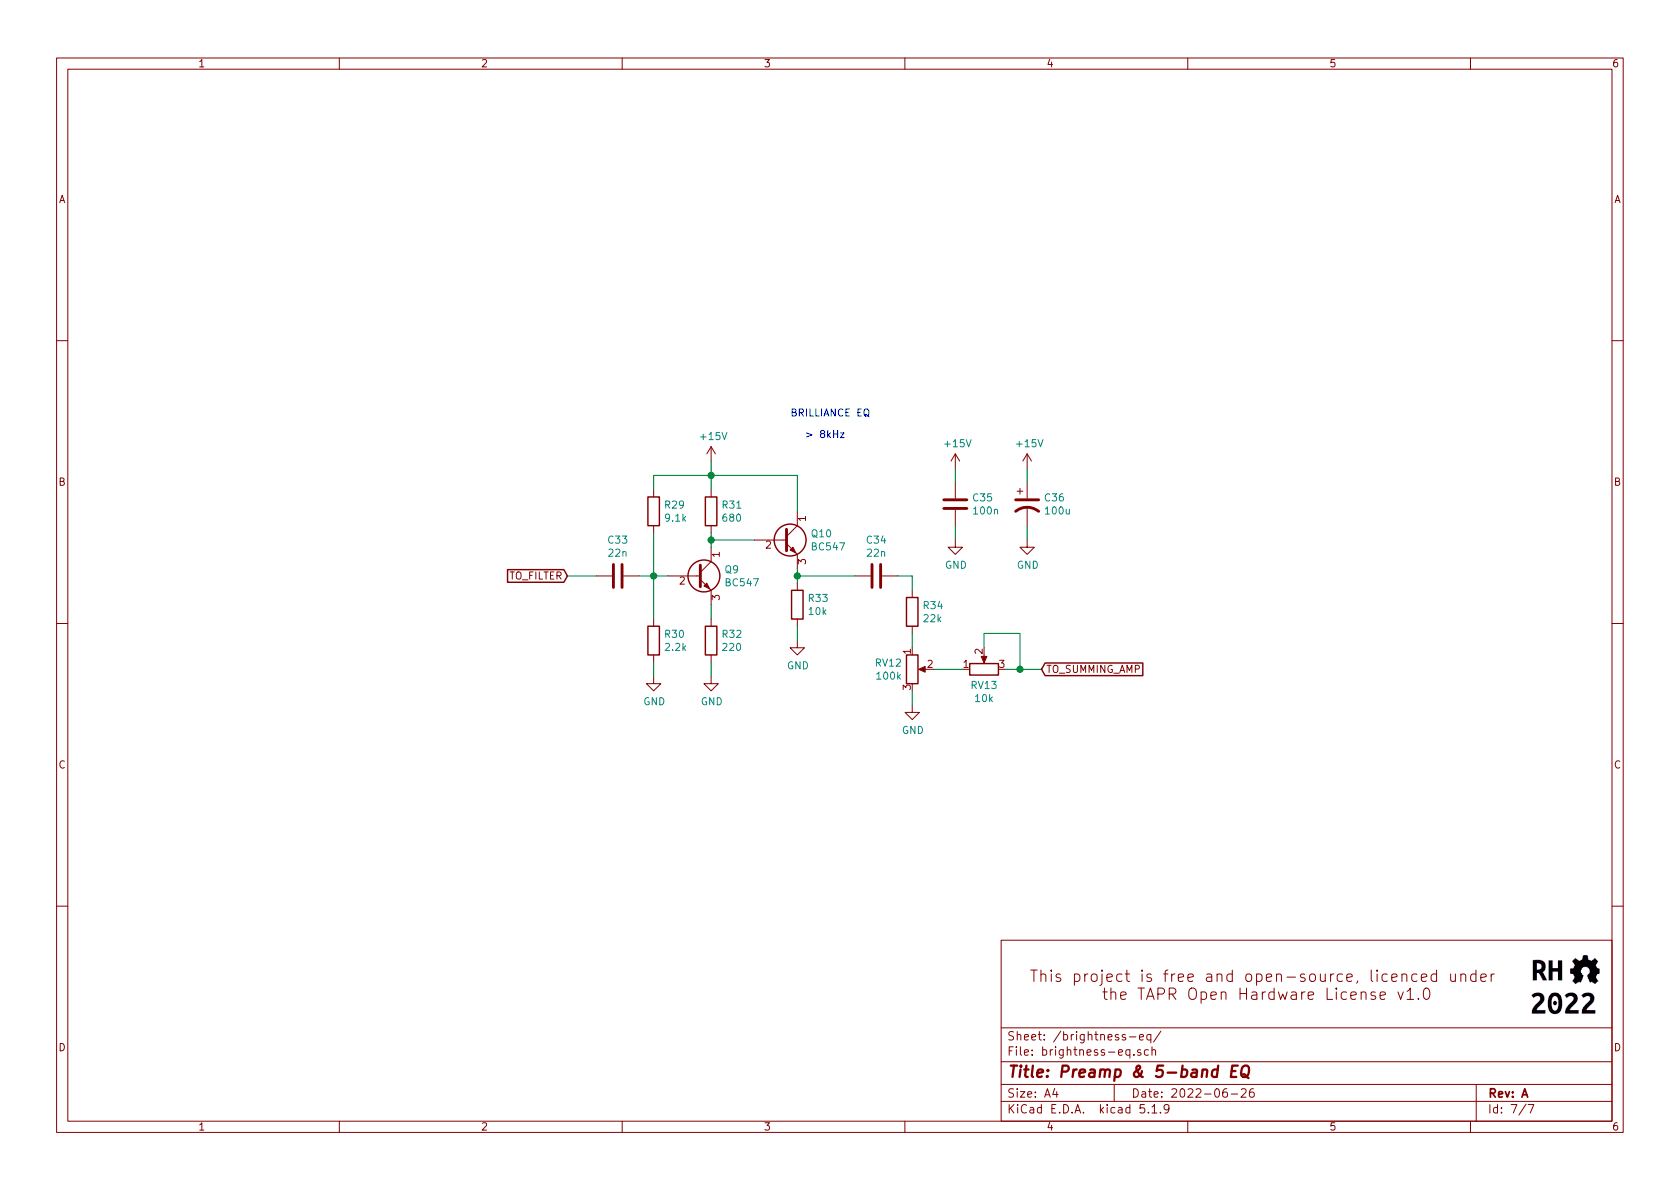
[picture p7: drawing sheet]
EESchema Schematic File Version 4
EELAYER 30 0
EELAYER END
$Descr A4 11693 8268
encoding utf-8
Sheet 7 7
Title "Preamp & 5-band EQ"
Date "2022-06-26"
Rev "A"
Comp ""
Comment1 ""
Comment2 ""
Comment3 ""
Comment4 ""
$EndDescr
$Comp
L Device:R R?
U 1 1
P 4950 3550
AR Path="/61028EB6/6111A6E9" Ref="R?"  Part="1" 
AR Path="/6110D687/6111A6E9" Ref="R?"  Part="1" 
AR Path="/61114447/6111A6E9" Ref="R31"  Part="1" 
F 0 "R31" H 5020 3596 50  0000 L CNN
F 1 "680" H 5020 3505 50  0000 L CNN
F 2 "Resistor_THT:R_Axial_DIN0207_L6.3mm_D2.5mm_P2.54mm_Vertical" V 4880 3550 50  0001 C CNN
F 3 "~" H 4950 3550 50  0001 C CNN
	1    4950 3550
	1    0    0    -1  
$EndComp
$Comp
L Device:R R?
U 1 1
P 4550 3550
AR Path="/61028EB6/6111A6EF" Ref="R?"  Part="1" 
AR Path="/6110D687/6111A6EF" Ref="R?"  Part="1" 
AR Path="/61114447/6111A6EF" Ref="R29"  Part="1" 
F 0 "R29" H 4620 3596 50  0000 L CNN
F 1 "9.1k" H 4620 3505 50  0000 L CNN
F 2 "Resistor_THT:R_Axial_DIN0207_L6.3mm_D2.5mm_P2.54mm_Vertical" V 4480 3550 50  0001 C CNN
F 3 "~" H 4550 3550 50  0001 C CNN
	1    4550 3550
	1    0    0    -1  
$EndComp
Wire Wire Line
	4450 4000 4550 4000
Wire Wire Line
	4550 3700 4550 4000
Connection ~ 4550 4000
Wire Wire Line
	4550 4000 4650 4000
Wire Wire Line
	4550 3400 4550 3300
Wire Wire Line
	4550 3300 4950 3300
Wire Wire Line
	4950 3300 4950 3400
$Comp
L Device:R R?
U 1 1
P 4950 4450
AR Path="/61028EB6/6111A6FD" Ref="R?"  Part="1" 
AR Path="/610E7A85/6111A6FD" Ref="R?"  Part="1" 
AR Path="/6110D687/6111A6FD" Ref="R?"  Part="1" 
AR Path="/61114447/6111A6FD" Ref="R32"  Part="1" 
F 0 "R32" H 5020 4496 50  0000 L CNN
F 1 "220" H 5020 4405 50  0000 L CNN
F 2 "Resistor_THT:R_Axial_DIN0207_L6.3mm_D2.5mm_P2.54mm_Vertical" V 4880 4450 50  0001 C CNN
F 3 "~" H 4950 4450 50  0001 C CNN
	1    4950 4450
	1    0    0    -1  
$EndComp
$Comp
L Device:R R?
U 1 1
P 4550 4450
AR Path="/61028EB6/6111A703" Ref="R?"  Part="1" 
AR Path="/6110D687/6111A703" Ref="R?"  Part="1" 
AR Path="/61114447/6111A703" Ref="R30"  Part="1" 
F 0 "R30" H 4620 4496 50  0000 L CNN
F 1 "2.2k" H 4620 4405 50  0000 L CNN
F 2 "Resistor_THT:R_Axial_DIN0207_L6.3mm_D2.5mm_P2.54mm_Vertical" V 4480 4450 50  0001 C CNN
F 3 "~" H 4550 4450 50  0001 C CNN
	1    4550 4450
	1    0    0    -1  
$EndComp
Wire Wire Line
	4550 4300 4550 4000
Wire Wire Line
	4550 4600 4550 4700
Wire Wire Line
	4950 4600 4950 4700
$Comp
L power:GND #PWR?
U 1 1
P 4550 4700
AR Path="/61028EB6/6111A70C" Ref="#PWR?"  Part="1" 
AR Path="/6110D687/6111A70C" Ref="#PWR?"  Part="1" 
AR Path="/61114447/6111A70C" Ref="#PWR0164"  Part="1" 
F 0 "#PWR0164" H 4550 4450 50  0001 C CNN
F 1 "GND" H 4555 4527 50  0000 C CNN
F 2 "" H 4550 4700 50  0001 C CNN
F 3 "" H 4550 4700 50  0001 C CNN
	1    4550 4700
	1    0    0    -1  
$EndComp
$Comp
L power:GND #PWR?
U 1 1
P 4950 4700
AR Path="/61028EB6/6111A712" Ref="#PWR?"  Part="1" 
AR Path="/6110D687/6111A712" Ref="#PWR?"  Part="1" 
AR Path="/61114447/6111A712" Ref="#PWR0165"  Part="1" 
F 0 "#PWR0165" H 4950 4450 50  0001 C CNN
F 1 "GND" H 4955 4527 50  0000 C CNN
F 2 "" H 4950 4700 50  0001 C CNN
F 3 "" H 4950 4700 50  0001 C CNN
	1    4950 4700
	1    0    0    -1  
$EndComp
Wire Wire Line
	4950 4200 4950 4300
$Comp
L Device:R R?
U 1 1
P 5550 4200
AR Path="/61028EB6/6111A72C" Ref="R?"  Part="1" 
AR Path="/610E7A85/6111A72C" Ref="R?"  Part="1" 
AR Path="/6110D687/6111A72C" Ref="R?"  Part="1" 
AR Path="/61114447/6111A72C" Ref="R33"  Part="1" 
F 0 "R33" H 5620 4246 50  0000 L CNN
F 1 "10k" H 5620 4155 50  0000 L CNN
F 2 "Resistor_THT:R_Axial_DIN0207_L6.3mm_D2.5mm_P2.54mm_Vertical" V 5480 4200 50  0001 C CNN
F 3 "~" H 5550 4200 50  0001 C CNN
	1    5550 4200
	1    0    0    -1  
$EndComp
$Comp
L power:GND #PWR?
U 1 1
P 5550 4450
AR Path="/61028EB6/6111A732" Ref="#PWR?"  Part="1" 
AR Path="/6110D687/6111A732" Ref="#PWR?"  Part="1" 
AR Path="/61114447/6111A732" Ref="#PWR0166"  Part="1" 
F 0 "#PWR0166" H 5550 4200 50  0001 C CNN
F 1 "GND" H 5555 4277 50  0000 C CNN
F 2 "" H 5550 4450 50  0001 C CNN
F 3 "" H 5550 4450 50  0001 C CNN
	1    5550 4450
	1    0    0    -1  
$EndComp
Wire Wire Line
	5550 3550 5550 3300
Connection ~ 4950 3300
Wire Wire Line
	5550 4450 5550 4350
Wire Wire Line
	5550 4050 5550 4000
Wire Wire Line
	5950 4000 5550 4000
Connection ~ 5550 4000
Wire Wire Line
	5550 4000 5550 3950
$Comp
L Device:R R?
U 1 1
P 6350 4250
AR Path="/61028EB6/6111A740" Ref="R?"  Part="1" 
AR Path="/6110D687/6111A740" Ref="R?"  Part="1" 
AR Path="/61114447/6111A740" Ref="R34"  Part="1" 
F 0 "R34" H 6420 4296 50  0000 L CNN
F 1 "22k" H 6420 4205 50  0000 L CNN
F 2 "Resistor_THT:R_Axial_DIN0207_L6.3mm_D2.5mm_P2.54mm_Vertical" V 6280 4250 50  0001 C CNN
F 3 "~" H 6350 4250 50  0001 C CNN
	1    6350 4250
	1    0    0    -1  
$EndComp
Wire Wire Line
	6250 4000 6350 4000
Wire Wire Line
	6350 4000 6350 4100
$Comp
L Device:R_POT RV?
U 1 1
P 6350 4650
AR Path="/61028EB6/6111A748" Ref="RV?"  Part="1" 
AR Path="/610E7A85/6111A748" Ref="RV?"  Part="1" 
AR Path="/6110D687/6111A748" Ref="RV?"  Part="1" 
AR Path="/61114447/6111A748" Ref="RV12"  Part="1" 
F 0 "RV12" H 6281 4696 50  0000 R CNN
F 1 "100k" H 6281 4605 50  0000 R CNN
F 2 "Connector_PinHeader_2.54mm:PinHeader_1x03_P2.54mm_Vertical" H 6350 4650 50  0001 C CNN
F 3 "~" H 6350 4650 50  0001 C CNN
	1    6350 4650
	1    0    0    -1  
$EndComp
$Comp
L power:GND #PWR?
U 1 1
P 6350 4900
AR Path="/61028EB6/6111A74E" Ref="#PWR?"  Part="1" 
AR Path="/6110D687/6111A74E" Ref="#PWR?"  Part="1" 
AR Path="/61114447/6111A74E" Ref="#PWR0167"  Part="1" 
F 0 "#PWR0167" H 6350 4650 50  0001 C CNN
F 1 "GND" H 6355 4727 50  0000 C CNN
F 2 "" H 6350 4900 50  0001 C CNN
F 3 "" H 6350 4900 50  0001 C CNN
	1    6350 4900
	1    0    0    -1  
$EndComp
Wire Wire Line
	6350 4900 6350 4800
$Comp
L Device:R_POT RV?
U 1 1
P 6850 4650
AR Path="/61028EB6/6111A755" Ref="RV?"  Part="1" 
AR Path="/6110D687/6111A755" Ref="RV?"  Part="1" 
AR Path="/61114447/6111A755" Ref="RV13"  Part="1" 
F 0 "RV13" V 6735 4650 50  0000 C CNN
F 1 "10k" V 6644 4650 50  0000 C CNN
F 2 "Potentiometer_THT:Potentiometer_Runtron_RM-065_Vertical" H 6850 4650 50  0001 C CNN
F 3 "~" H 6850 4650 50  0001 C CNN
	1    6850 4650
	0    -1   -1   0   
$EndComp
Wire Wire Line
	6850 4500 6850 4400
Wire Wire Line
	6850 4400 7100 4400
Wire Wire Line
	7100 4400 7100 4650
Wire Wire Line
	7100 4650 7000 4650
Wire Wire Line
	7100 4650 7250 4650
Connection ~ 7100 4650
Text GLabel 7250 4650 2    50   Input ~ 0
TO_SUMMING_AMP
Wire Wire Line
	4150 4000 3950 4000
Text GLabel 3950 4000 0    50   Input ~ 0
TO_FILTER
$Comp
L power:+15V #PWR?
U 1 1
P 4950 3200
AR Path="/61028EB6/6111A764" Ref="#PWR?"  Part="1" 
AR Path="/6110D687/6111A764" Ref="#PWR?"  Part="1" 
AR Path="/61114447/6111A764" Ref="#PWR0168"  Part="1" 
F 0 "#PWR0168" H 4950 3050 50  0001 C CNN
F 1 "+15V" H 4965 3373 50  0000 C CNN
F 2 "" H 4950 3200 50  0001 C CNN
F 3 "" H 4950 3200 50  0001 C CNN
	1    4950 3200
	1    0    0    -1  
$EndComp
Wire Wire Line
	4950 3300 4950 3200
$Comp
L Device:C C?
U 1 1
P 6650 3500
AR Path="/61028EB6/6111A76B" Ref="C?"  Part="1" 
AR Path="/610E7A85/6111A76B" Ref="C?"  Part="1" 
AR Path="/6110D687/6111A76B" Ref="C?"  Part="1" 
AR Path="/61114447/6111A76B" Ref="C35"  Part="1" 
F 0 "C35" H 6765 3546 50  0000 L CNN
F 1 "100n" H 6765 3455 50  0000 L CNN
F 2 "Capacitor_THT:C_Disc_D7.0mm_W2.5mm_P5.00mm" H 6688 3350 50  0001 C CNN
F 3 "~" H 6650 3500 50  0001 C CNN
	1    6650 3500
	1    0    0    -1  
$EndComp
$Comp
L power:+15V #PWR?
U 1 1
P 6650 3250
AR Path="/61028EB6/6111A771" Ref="#PWR?"  Part="1" 
AR Path="/6110D687/6111A771" Ref="#PWR?"  Part="1" 
AR Path="/61114447/6111A771" Ref="#PWR0169"  Part="1" 
F 0 "#PWR0169" H 6650 3100 50  0001 C CNN
F 1 "+15V" H 6665 3423 50  0000 C CNN
F 2 "" H 6650 3250 50  0001 C CNN
F 3 "" H 6650 3250 50  0001 C CNN
	1    6650 3250
	1    0    0    -1  
$EndComp
$Comp
L power:GND #PWR?
U 1 1
P 6650 3750
AR Path="/61028EB6/6111A777" Ref="#PWR?"  Part="1" 
AR Path="/6110D687/6111A777" Ref="#PWR?"  Part="1" 
AR Path="/61114447/6111A777" Ref="#PWR0170"  Part="1" 
F 0 "#PWR0170" H 6650 3500 50  0001 C CNN
F 1 "GND" H 6655 3577 50  0000 C CNN
F 2 "" H 6650 3750 50  0001 C CNN
F 3 "" H 6650 3750 50  0001 C CNN
	1    6650 3750
	1    0    0    -1  
$EndComp
Wire Wire Line
	6650 3350 6650 3250
Wire Wire Line
	6650 3750 6650 3650
$Comp
L Device:CP1 C?
U 1 1
P 7150 3500
AR Path="/61028EB6/6111A77F" Ref="C?"  Part="1" 
AR Path="/6110D687/6111A77F" Ref="C?"  Part="1" 
AR Path="/61114447/6111A77F" Ref="C36"  Part="1" 
F 0 "C36" H 7265 3546 50  0000 L CNN
F 1 "100u" H 7265 3455 50  0000 L CNN
F 2 "Capacitor_THT:CP_Radial_D6.3mm_P2.50mm" H 7150 3500 50  0001 C CNN
F 3 "~" H 7150 3500 50  0001 C CNN
	1    7150 3500
	1    0    0    -1  
$EndComp
$Comp
L power:GND #PWR?
U 1 1
P 7150 3750
AR Path="/61028EB6/6111A785" Ref="#PWR?"  Part="1" 
AR Path="/6110D687/6111A785" Ref="#PWR?"  Part="1" 
AR Path="/61114447/6111A785" Ref="#PWR0171"  Part="1" 
F 0 "#PWR0171" H 7150 3500 50  0001 C CNN
F 1 "GND" H 7155 3577 50  0000 C CNN
F 2 "" H 7150 3750 50  0001 C CNN
F 3 "" H 7150 3750 50  0001 C CNN
	1    7150 3750
	1    0    0    -1  
$EndComp
Wire Wire Line
	7150 3750 7150 3650
Wire Wire Line
	7150 3350 7150 3250
$Comp
L power:+15V #PWR?
U 1 1
P 7150 3250
AR Path="/61028EB6/6111A78D" Ref="#PWR?"  Part="1" 
AR Path="/6110D687/6111A78D" Ref="#PWR?"  Part="1" 
AR Path="/61114447/6111A78D" Ref="#PWR0172"  Part="1" 
F 0 "#PWR0172" H 7150 3100 50  0001 C CNN
F 1 "+15V" H 7165 3423 50  0000 C CNN
F 2 "" H 7150 3250 50  0001 C CNN
F 3 "" H 7150 3250 50  0001 C CNN
	1    7150 3250
	1    0    0    -1  
$EndComp
Text Notes 5500 2900 0    50   ~ 0
BRILLIANCE EQ
Wire Wire Line
	6350 4400 6350 4500
Wire Wire Line
	6500 4650 6700 4650
$Comp
L Device:C C?
U 1 1
P 4300 4000
AR Path="/61028EB6/6111A796" Ref="C?"  Part="1" 
AR Path="/610E7A85/6111A796" Ref="C?"  Part="1" 
AR Path="/6110D687/6111A796" Ref="C?"  Part="1" 
AR Path="/61114447/6111A796" Ref="C33"  Part="1" 
F 0 "C33" V 4048 4000 50  0000 C CNN
F 1 "22n" V 4139 4000 50  0000 C CNN
F 2 "Capacitor_THT:C_Disc_D7.5mm_W2.5mm_P5.00mm" H 4338 3850 50  0001 C CNN
F 3 "~" H 4300 4000 50  0001 C CNN
	1    4300 4000
	0    1    1    0   
$EndComp
$Comp
L Device:C C?
U 1 1
P 6100 4000
AR Path="/61028EB6/6111A79C" Ref="C?"  Part="1" 
AR Path="/610E7A85/6111A79C" Ref="C?"  Part="1" 
AR Path="/6110D687/6111A79C" Ref="C?"  Part="1" 
AR Path="/61114447/6111A79C" Ref="C34"  Part="1" 
F 0 "C34" V 5848 4000 50  0000 C CNN
F 1 "22n" V 5939 4000 50  0000 C CNN
F 2 "Capacitor_THT:C_Disc_D7.5mm_W2.5mm_P5.00mm" H 6138 3850 50  0001 C CNN
F 3 "~" H 6100 4000 50  0001 C CNN
	1    6100 4000
	0    1    1    0   
$EndComp
Wire Wire Line
	4950 3700 4950 3750
Wire Wire Line
	5250 3750 4950 3750
Connection ~ 4950 3750
Wire Wire Line
	4950 3750 4950 3800
Wire Wire Line
	4950 3300 5550 3300
$Comp
L Transistor_BJT:BC547 Q?
U 1 1
P 4850 4000
AR Path="/6110D687/61CB7788" Ref="Q?"  Part="1" 
AR Path="/61114447/61CB7788" Ref="Q9"  Part="1" 
F 0 "Q9" H 5041 4046 50  0000 L CNN
F 1 "BC547" H 5041 3955 50  0000 L CNN
F 2 "Package_TO_SOT_THT:TO-92_Inline_Wide" H 5050 3925 50  0001 L CIN
F 3 "https://www.onsemi.com/pub/Collateral/BC550-D.pdf" H 4850 4000 50  0001 L CNN
	1    4850 4000
	1    0    0    -1  
$EndComp
$Comp
L Transistor_BJT:BC547 Q?
U 1 1
P 5450 3750
AR Path="/6110D687/61CB9BDA" Ref="Q?"  Part="1" 
AR Path="/61114447/61CB9BDA" Ref="Q10"  Part="1" 
F 0 "Q10" H 5641 3796 50  0000 L CNN
F 1 "BC547" H 5641 3705 50  0000 L CNN
F 2 "Package_TO_SOT_THT:TO-92_Inline_Wide" H 5650 3675 50  0001 L CIN
F 3 "https://www.onsemi.com/pub/Collateral/BC550-D.pdf" H 5450 3750 50  0001 L CNN
	1    5450 3750
	1    0    0    -1  
$EndComp
Text Notes 5600 3050 0    50   ~ 0
> 8kHz
$EndSCHEMATC
